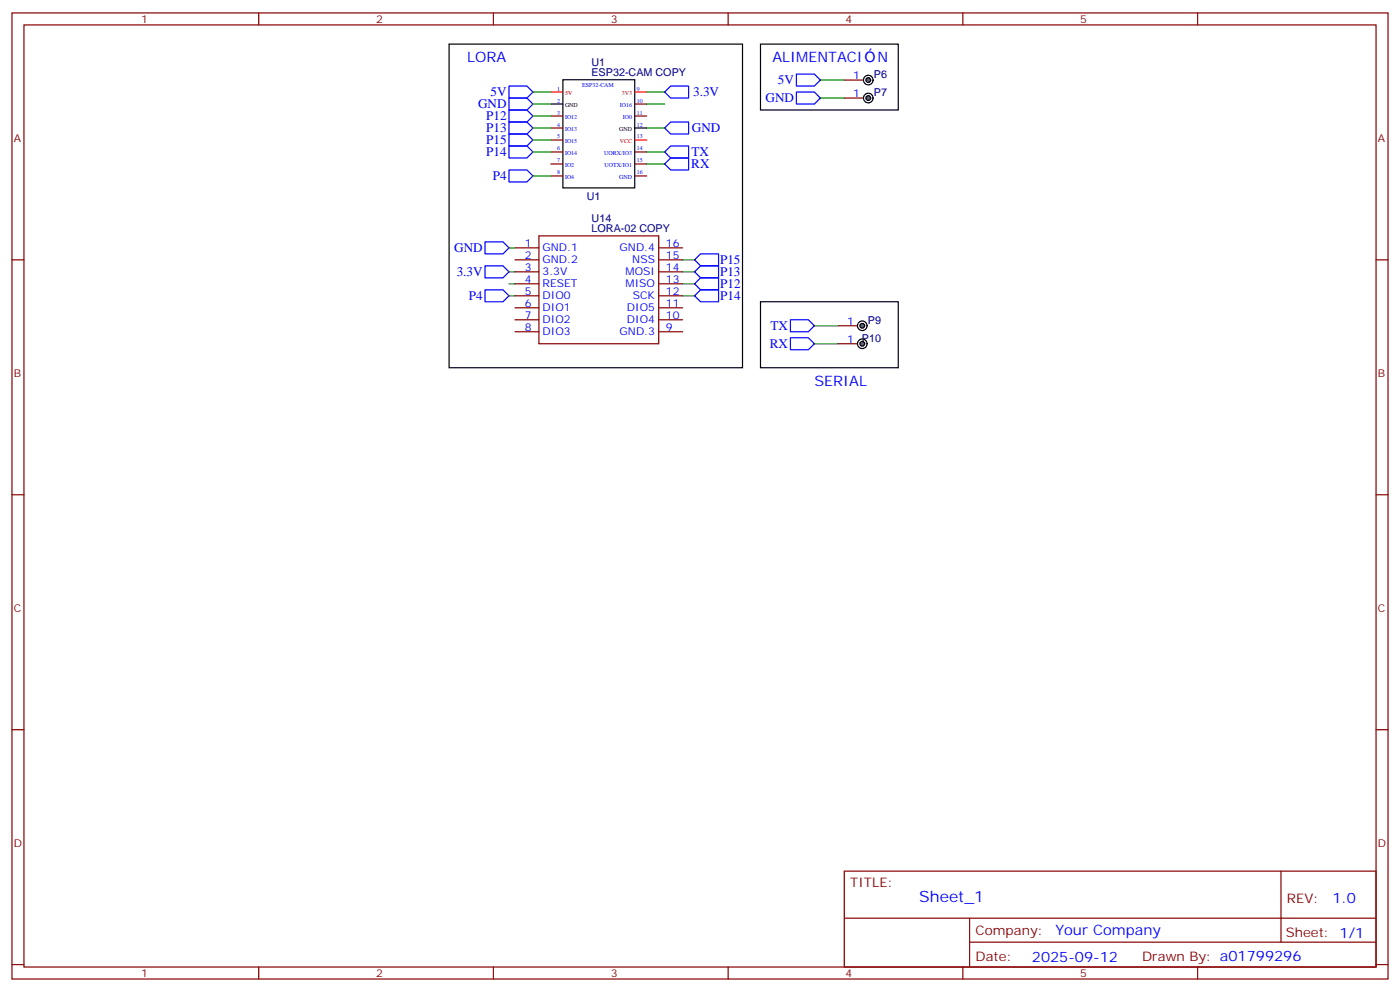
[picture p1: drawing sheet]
<svg xmlns="http://www.w3.org/2000/svg" width="412mm" height="292mm" viewBox="0 0 412 292" stroke-linecap="round" stroke-linejoin="round" font-family="sans-serif">
<g fill="none" stroke="#870000" stroke-width=".35">
<path d="M3.5 3.8h405.4v284.3h-405.4zM7.1 7.3h398.2v277.3h-398.2zM76.2 3.8v3.5M145.3 3.8v3.5M214.5 3.8v3.5M283.6 3.8v3.5M352.8 3.8v3.5M162.3 34.1h3.5M162.3 37.7h3.5M187 34.1h3.5M187 30.6h3.5M248.7 23.6h5.7"/>
<path d="M162.3 41.2h3.5M162.3 44.7h3.5M162.3 48.3h3.5M162.3 51.8h3.5M187 44.7h3.5M187 48.3h3.5M187 51.8h3.5M3.5 76.5h3.6M151.7 76.5h7M151.7 73h7M158.7 69.4h35.3v31.8h-35.3zM194 76.5h7.1"/>
<path d="M194 73h7.1M405.3 76.5h3.6M151.7 80h7M151.7 83.5h7M151.7 87.1h7M151.7 90.6h7M151.7 94.1h7M151.7 97.6h7M194 80h7.1M194 83.5h7.1M194 87.1h7.1M194 90.6h7.1"/>
<path d="M194 94.1h7.1M194 97.6h7.1M3.5 145.6h3.6M405.3 145.6h3.6M3.5 214.8h3.6M405.3 214.8h3.6M248.7 256.4h156.6v28.2h-156.6zM377.3 256.4v20.9M248.7 270.2h156.5M285.6 277.3h119.6M285.6 270.2v14.2M3.5 283.9h3.6"/>
<path d="M76.2 284.6v3.5M145.3 284.6v3.5M214.5 284.6v3.5M283.6 284.6v3.5M352.8 284.6v3.5M405.3 283.9h3.6"/>
</g>
<g fill="none" stroke="#000" stroke-width=".35">
<path d="M162.3 30.6h3.5M165.8 23.5h21.2v31.8h-21.2zM187 37.7h3.5"/>
<circle cx="255.8" cy="23.6" r="1.41"/>
</g>
<path d="M162.3 27.1h3.5M187 27.1h3.5M187 41.2h3.5" fill="none" stroke="#f00" stroke-width=".35"/>
<circle cx="255.8" cy="23.6" r=".71" fill="#666" stroke="#000" stroke-width=".35"/>
<path d="M248.7 28.9h5.7" fill="none" stroke="#870000" stroke-width=".35"/>
<circle cx="255.8" cy="28.9" r="1.41" fill="none" stroke="#000" stroke-width=".35"/>
<circle cx="255.8" cy="28.9" r=".71" fill="#666" stroke="#000" stroke-width=".35"/>
<path d="M246.9 95.9h5.7" fill="none" stroke="#870000" stroke-width=".35"/>
<circle cx="254" cy="95.9" r="1.41" fill="none" stroke="#000" stroke-width=".35"/>
<circle cx="254" cy="95.9" r=".71" fill="#666" stroke="#000" stroke-width=".35"/>
<path d="M246.9 101.2h5.7" fill="none" stroke="#870000" stroke-width=".35"/>
<circle cx="254" cy="101.2" r="1.41" fill="none" stroke="#000" stroke-width=".35"/>
<circle cx="254" cy="101.2" r=".71" fill="#666" stroke="#000" stroke-width=".35"/>
<g fill="none" stroke="#00f" stroke-width=".35">
<path d="M149.9 25.3h5.3l1.8 1.8-1.8 1.8h-5.3zM149.9 28.9h5.3l1.8 1.7-1.8 1.8h-5.3zM149.9 32.4h5.3l1.8 1.7-1.8 1.8h-5.3zM149.9 35.9h5.3l1.8 1.8-1.8 1.7h-5.3zM149.9 39.4h5.3l1.8 1.8-1.8 1.8h-5.3zM195.8 27.1l1.8-1.8h5.2v3.6h-5.2zM197.6 35.9h5.2v3.5h-5.2l-1.8-1.7zM234.6 21.8h5.3l1.8 1.8-1.8 1.7h-5.3zM234.6 27.1h5.3l1.8 1.8-1.8 1.7h-5.3zM149.9 43h5.3l1.8 1.7-1.8 1.8h-5.3zM149.9 50h5.3l1.8 1.8-1.8 1.8h-5.3zM197.6 43h5.2v3.5h-5.2l-1.8-1.8z"/>
<path d="M197.6 46.5h5.2v3.5h-5.2l-1.8-1.7zM142.9 78.2h5.3l1.7 1.8-1.7 1.8h-5.3zM142.9 71.2h5.3l1.7 1.8-1.7 1.7h-5.3zM206.4 74.7h5.3v3.5h-5.3l-1.8-1.7zM206.4 78.2h5.3v3.6h-5.3l-1.8-1.8zM142.9 85.3h5.3l1.7 1.8-1.7 1.7h-5.3zM206.4 81.8h5.3v3.5h-5.3l-1.8-1.8zM206.4 85.3h5.3v3.5h-5.3l-1.8-1.7zM232.8 94.1h5.3l1.8 1.8-1.8 1.7h-5.3zM232.8 99.4h5.3l1.8 1.8-1.8 1.7h-5.3z"/>
</g>
<g fill="none" stroke="#008700" stroke-width=".35">
<path d="M157 37.7h5.3M157 34.1h5.3M157 30.6h5.3M157 27.1h5.3M190.5 37.7h5.3M190.5 30.6h5.3M190.5 27.1h5.3M241.7 23.6h7M241.7 28.9h7M157 51.8h5.3M157 44.7h5.3M157 41.2h5.3"/>
<path d="M190.5 44.7h5.3M190.5 48.3h5.3M149.9 73h1.8M201.1 76.5h3.5M149.9 80h1.8M149.9 83.5h1.8M149.9 87.1h1.8M201.1 80h3.5M201.1 83.5h3.5M201.1 87.1h3.5M239.9 95.9h7M239.9 101.2h7"/>
</g>
<path d="M132.3 13h86.4v95.2h-86.4zM224 13h40.6v19.4h-40.6zM224 88.8h40.6v19.4h-40.6z" fill="none" stroke="#000" stroke-width=".35"/>
<text font-size="4.6" fill="#00f" x="270.8" y="265.4">Sheet_1</text>
<g font-size="4.2" fill="#00f">
<text x="137.6" y="18.3">LORA</text>
<text x="227.5" y="18.3">ALIMENTACI</text>
<text x="258.4" y="18.3">N</text>
<text x="239.9" y="113.5">SERIAL</text>
<text x="392.5" y="265.7">1.0</text>
<text x="310.9" y="275.2">Your Company</text>
<text x="304" y="283">2025-09-12</text>
</g>
<g font-size="3.9" fill="#00f">
<text x="144.5" y="28.4">5V</text>
<text x="204.2" y="28.4">3.3V</text>
<text x="229.2" y="24.7">5V</text>
<text x="140.8" y="31.8">GND</text>
<text x="143.2" y="35.4">P12</text>
<text x="225.5" y="30.1">GND</text>
<text x="143.2" y="38.9">P13</text>
<text x="203.8" y="38.9">GND</text>
<text x="143.2" y="42.4">P15</text>
<text x="143.2" y="45.9">P14</text>
<text x="203.7" y="46">TX</text>
<text x="145.2" y="53">P4</text>
<text x="203.6" y="49.5">RX</text>
<text x="133.8" y="74.2">GND</text>
<text x="212.1" y="77.8">P15</text>
<text x="134.5" y="81.3">3.3V</text>
<text x="212.1" y="81.3">P13</text>
<text x="138.1" y="88.3">P4</text>
<text x="212.2" y="84.8">P12</text>
<text x="212.2" y="88.3">P14</text>
<text x="227" y="97.1">TX</text>
<text x="226.8" y="102.4">RX</text>
</g>
<g font-size="3.9" fill="#800">
<text x="250.5" y="261">TITLE:</text>
<text x="379.1" y="265.7">REV:</text>
<text x="287.4" y="275.2">Company:</text>
<text x="378.7" y="275.8">Sheet: 1/1</text>
<text x="287.4" y="282.9">Date:</text>
<text x="336.4" y="282.9">Drawn By: a01799296</text>
</g>
<g font-size="3.2" fill="#800">
<text x="41.6" y="6.8">1</text>
<text x="110.8" y="6.8">2</text>
<text x="179.9" y="6.8">3</text>
<text x="249.1" y="6.8">4</text>
<text x="318.2" y="6.8">5</text>
<text x="4.1" y="41.9">A</text>
<text x="405.9" y="41.9">A</text>
<text x="4.1" y="111.1">B</text>
<text x="405.9" y="111.1">B</text>
<text x="4.1" y="180.2">C</text>
<text x="405.9" y="180.2">C</text>
<text x="4.1" y="249.3">D</text>
<text x="405.9" y="249.3">D</text>
<text x="41.6" y="287.6">1</text>
<text x="110.8" y="287.6">2</text>
<text x="179.9" y="287.6">3</text>
<text x="249.1" y="287.6">4</text>
<text x="318.2" y="287.6">5</text>
</g>
<g font-size="3.2" fill="#000080">
<text x="174.2" y="22.4">ESP32-CAM COPY</text>
<text x="174.2" y="19.3">U1</text>
<text x="257.4" y="22.9">P6</text>
<text x="257.4" y="28.2">P7</text>
<text x="172.9" y="58.8">U1</text>
<text x="174.3" y="65.3">U14</text>
<text x="174.3" y="68.3">LORA-02 COPY</text>
<text x="255.7" y="95.2">P9</text>
<text x="253.9" y="100.5">P10</text>
</g>
<g font-size="3.2" fill="#00f">
<text x="251.3" y="23.2">1</text>
<text x="251.3" y="28.5">1</text>
<text x="154.6" y="72.6">1</text>
<text x="154.6" y="76.1">2</text>
<text x="159.8" y="74">GND.1</text>
<text x="159.8" y="77.5">GND.2</text>
<text x="182.5" y="74">GND.4</text>
<text x="186.3" y="77.5">NSS</text>
<text x="196.1" y="76.1">15</text>
<text x="196.1" y="72.6">16</text>
<text x="154.6" y="79.7">3</text>
<text x="154.6" y="83.2">4</text>
<text x="159.8" y="81.1">3.3V</text>
<text x="184.3" y="81.1">MOSI</text>
<text x="196.1" y="83.2">13</text>
<text x="196.1" y="79.7">14</text>
<text x="154.6" y="86.7">5</text>
<text x="159.8" y="84.6">RESET</text>
<text x="159.8" y="88.1">DIO0</text>
<text x="184.3" y="84.6">MISO</text>
<text x="186.4" y="88.1">SCK</text>
<text x="196.1" y="86.7">12</text>
<text x="154.6" y="90.2">6</text>
<text x="154.6" y="93.8">7</text>
<text x="159.8" y="91.7">DIO1</text>
<text x="159.8" y="95.2">DIO2</text>
<text x="184.7" y="95.2">DIO4</text>
<text x="184.7" y="91.7">DIO5</text>
<text x="196.1" y="93.8">10</text>
<text x="196.1" y="90.2">11</text>
<text x="249.5" y="95.5">1</text>
<text x="154.6" y="97.3">8</text>
<text x="159.8" y="98.7">DIO3</text>
<text x="182.5" y="98.7">GND.3</text>
<text x="196.1" y="97.3">9</text>
<text x="249.5" y="100.8">1</text>
</g>
<g font-size="1.8" fill="#00f">
<text x="164.1" y="26.7">1</text>
<text x="171.4" y="25.7">ESP32-CAM</text>
<text x="187.6" y="26.7">9</text>
<text x="164.1" y="30.2">2</text>
<text x="164.1" y="33.7">3</text>
<text x="166.4" y="35.1">IO12</text>
<text x="182.6" y="31.6">IO16</text>
<text x="183.5" y="35.1">IO0</text>
<text x="187.6" y="30.2">10</text>
<text x="187.6" y="33.7">11</text>
<text x="164.1" y="37.2">4</text>
<text x="164.1" y="40.8">5</text>
<text x="166.4" y="38.6">IO13</text>
<text x="187.6" y="37.2">12</text>
<text x="187.6" y="40.8">13</text>
<text x="164.1" y="44.3">6</text>
<text x="164.1" y="47.8">7</text>
<text x="166.4" y="42.2">IO15</text>
<text x="166.4" y="45.7">IO14</text>
<text x="178" y="45.7">UORX/IO3</text>
<text x="187.6" y="44.3">14</text>
<text x="187.6" y="47.8">15</text>
<text x="164.1" y="51.3">8</text>
<text x="166.4" y="49.2">IO2</text>
<text x="166.4" y="52.8">IO4</text>
<text x="178.1" y="49.2">UOTX/IO1</text>
<text x="182.4" y="52.8">GND</text>
<text x="187.6" y="51.3">16</text>
</g>
<g font-size="1.8" fill="#f00">
<text x="166.4" y="28.1">5V</text>
<text x="183.2" y="28.1">3V3</text>
<text x="182.6" y="42.2">VCC</text>
</g>
<g font-size="1.8">
<text x="166.4" y="31.6">GND</text>
<text x="182.4" y="38.6">GND</text>
</g>
</svg>
